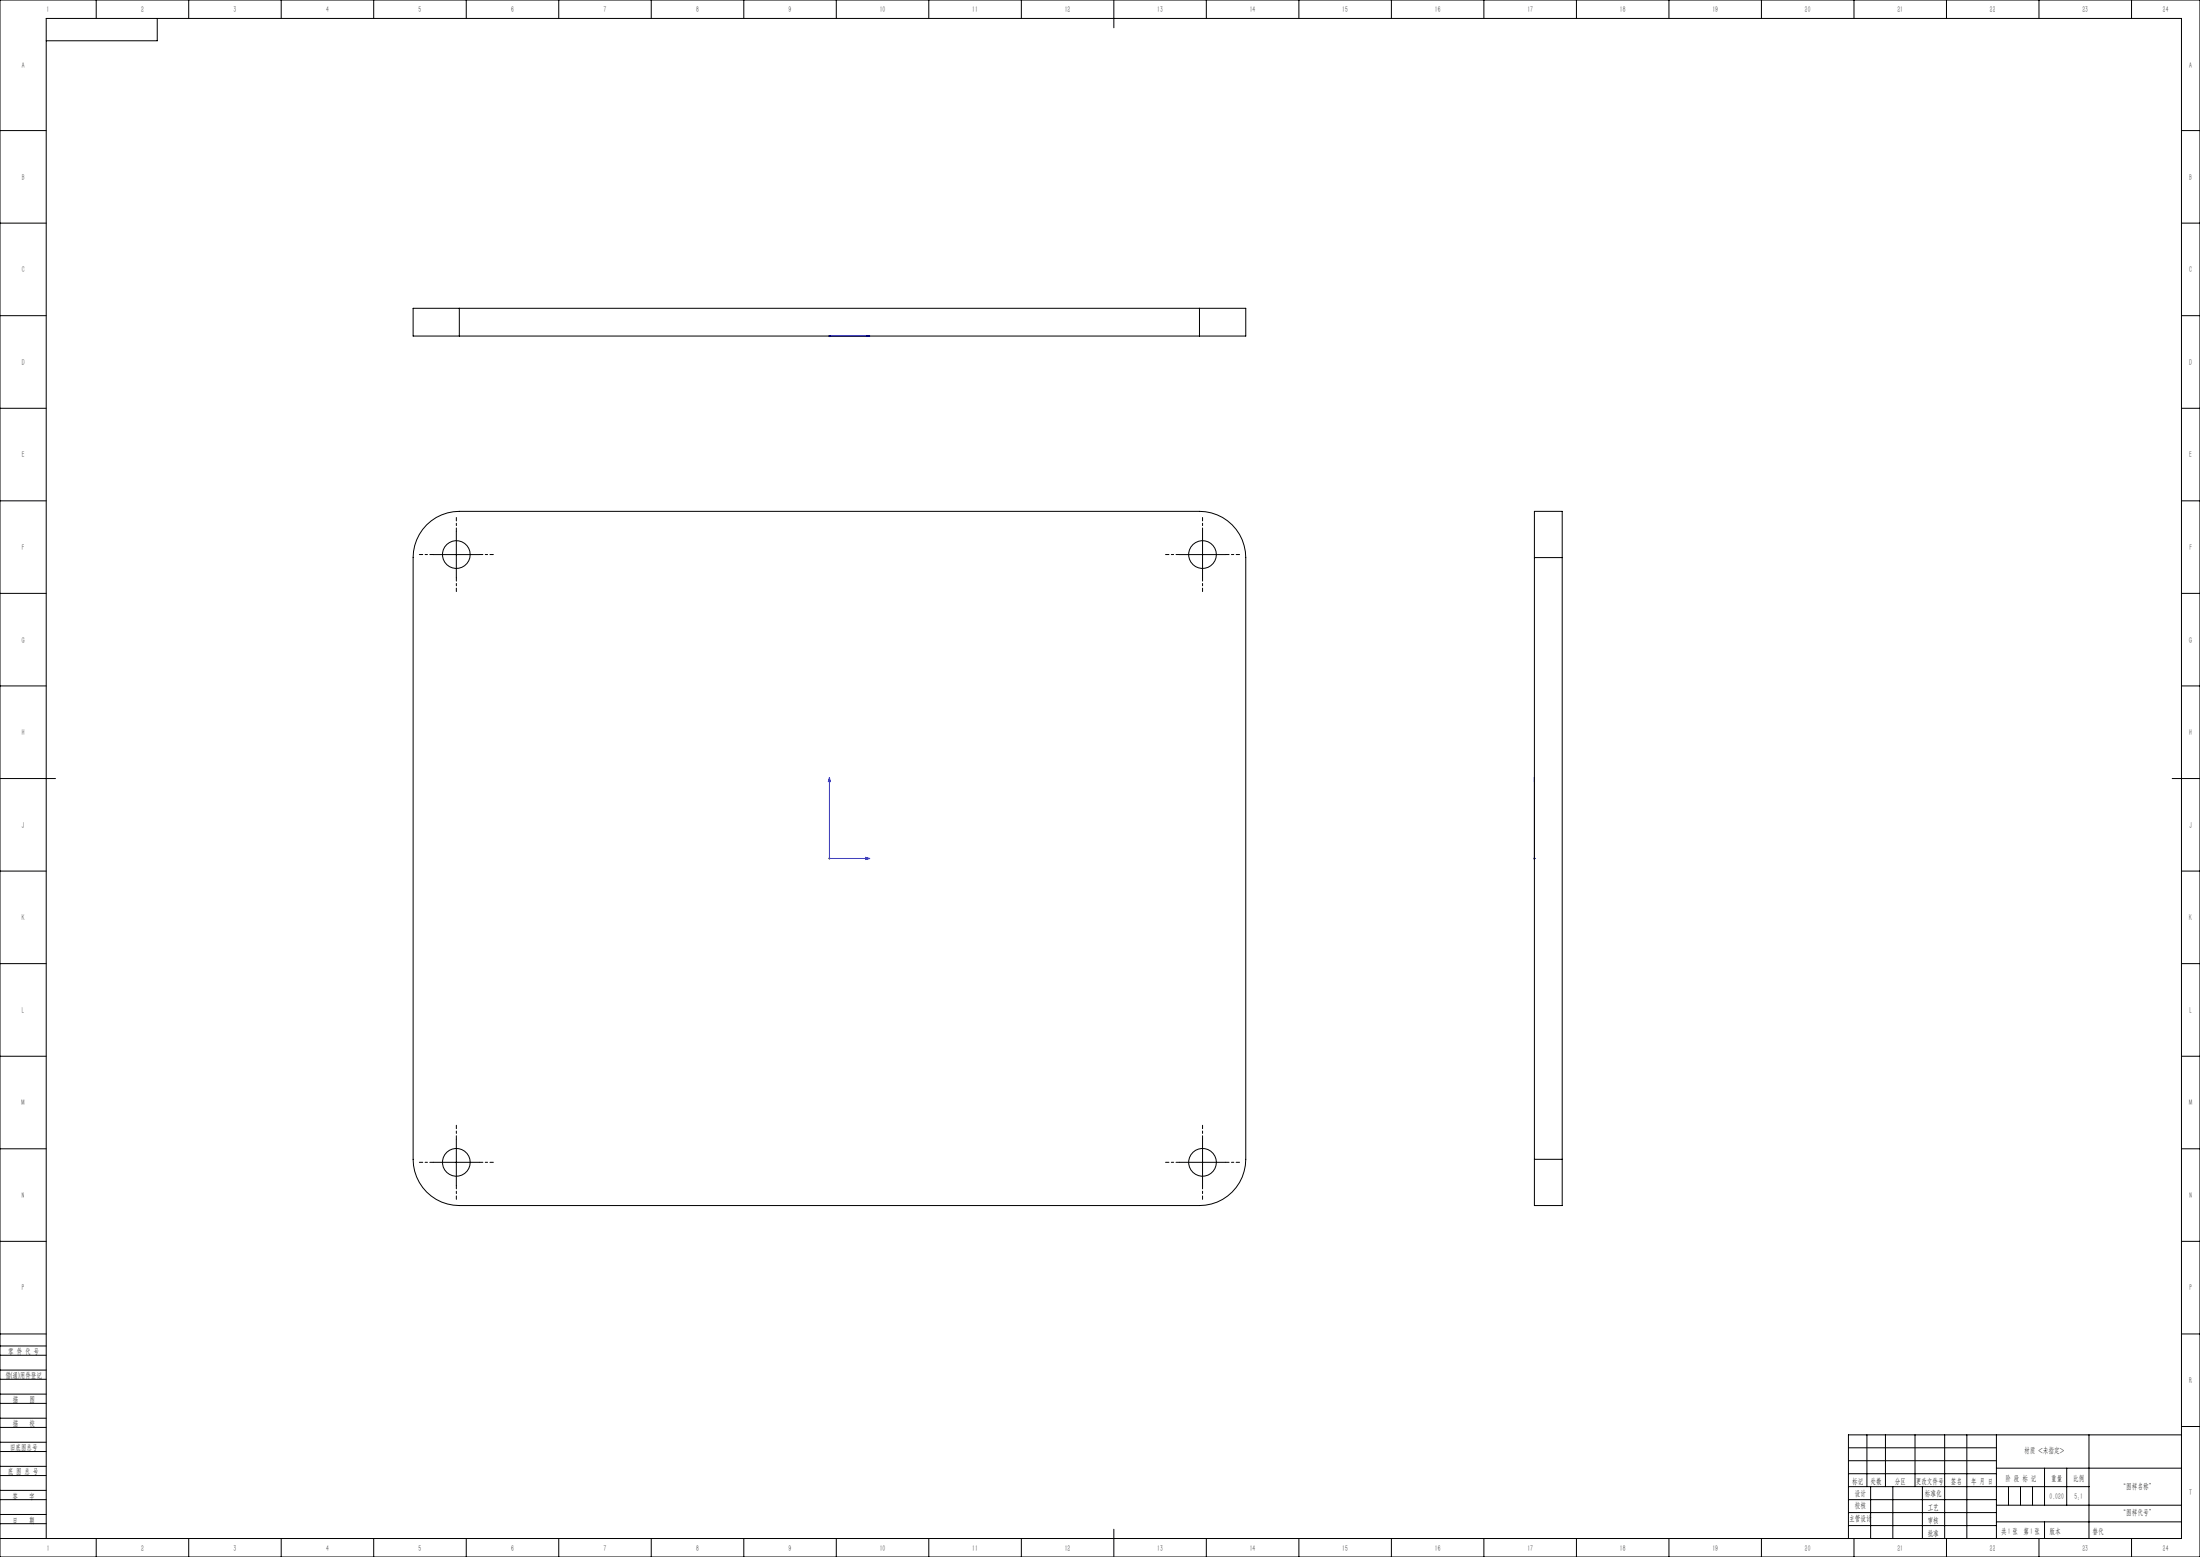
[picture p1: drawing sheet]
<svg xmlns="http://www.w3.org/2000/svg" width="1189mm" height="841mm" viewBox="0 0 1189 841" stroke-linecap="round" stroke-linejoin="round" font-family="sans-serif">
<path d="M448 182h1zM448 182h.1M448 182h22M470 182h-2h2M448 420v44h22M448 420l1 2h-1zM829 420v2v-2M829 420v44M468 463l2 1h-2zM829 463v1zM829 464h.1" fill="none" stroke="#00f" stroke-width=".54"/>
<path d="M448 182h1M448 181l1 1M448 181v1M449 181l-1 1M448 464h1M448 463l1 1M448 463v1M449 463l-1 1M829 464h1M829 463l1 1M829 463v1M830 463l-1 1" fill="none" stroke="#808080" stroke-width=".54"/>
<g fill="none" stroke="#000" stroke-width=".54" stroke-dasharray="30.5 1.3 1.3 1.3" stroke-dashoffset="28.6">
<path d="M234 300h-7M247 287v-7M259 300h8M637 300h-7M650 287v-7M662 300h8M247 312v8M650 312v8M247 615v-7M650 615v-7M234 628h-7M259 628h8"/>
<path d="M637 628h-7M662 628h8M247 640v8M650 640v8"/>
</g>
<g fill="none" stroke="#000" stroke-width=".54">
<path d="M0 0h1189v841h-1189zM52 0v10M85 10v12h-60M102 0v10M152 0v10M202 0v10M252 0v10M302 0v10M352 0v10M402 0v10M452 0v10M502 0v10"/>
<path d="M552 0v10M602 0v15M652 0v10M702 0v10M752 0v10M802 0v10M852 0v10M902 0v10M952 0v10M1002 0v10M1052 0v10M1102 0v10"/>
<path d="M1152 0v10M0 71h25M1179 71h10M0 121h25M1179 121h10M0 171h25M1179 171h10M0 221h25M1179 221h10M0 271h25M1179 271h10M234 300h25"/>
<path d="M247 287v25M637 300h25M650 287v25M0 321h25M1179 321h10M0 371h25M1179 371h10M0 421h30M1174 421h15M0 471h25M1179 471h10M0 521h25"/>
<path d="M1179 521h10M0 571h25M1179 571h10M247 615v25M650 615v25M0 621h25M234 628h25M637 628h25M1179 621h10M0 671h25M1179 671h10M0 732h25"/>
<path d="M0 727h25M0 721h25M1179 721h10M0 745h25M0 740h25M0 758h25M0 753h25M0 771h25M0 766h25M0 779h25M1009 775v28M1019 775v28"/>
<path d="M1035 775v28M1051 775v56M1063 775v56M1079 775v56M1129 775v56M1179 771h10M1179 775h-180v56M0 784h25M0 797h25M0 792h25M999 782h80M999 789h80"/>
<path d="M999 796h80M1079 793h100M1105 793v20M1117 793v20M0 810h25M0 805h25M0 818h25M999 810h80M999 803h130M999 817h80M1011 803v28M1023 803v28"/>
<path d="M1039 803v28M1079 813h100M1085 803v10M1092 803v10M1098 803v10M0 823h25M0 831h1179v-821h-1154v821M52 831v10M102 831v10M152 831v10M202 831v10M252 831v10"/>
<path d="M302 831v10M352 831v10M402 831v10M452 831v10M502 831v10M552 831v10M602 826v15M652 831v10M702 831v10M752 831v10M802 831v10M852 831v10"/>
<path d="M902 831v10M952 831v10M999 824h80M1002 831v10M1052 831v10M1079 822h100M1102 831v10M1105 822v9M1152 831v10"/>
</g>
<path d="M468 463l2 1h-2zM448 420l1 2h-1zM468 182h2zM448 182h1zM829 463v1zM829 420v2z" fill="#00f"/>
<g fill="none" stroke="#000" stroke-width=".54">
<path d="M248 167h-25v15h25M248 167v15M248 167h400M648 167h25v15h-25M648 167v15M248 182h400M231 284a25 25 0 0 1 17-8h400a25 25 0 0 1 25 25v325a25 25 0 0 1-25 25h-400a25 25 0 0 1-25-25v-325a25 25 0 0 1 8-17zM829 301v-25h15v25M829 301h15M829 301v325M844 301v325M829 626v25h15v-25"/>
<path d="M829 626h15"/>
<circle cx="247" cy="300" r="7"/>
<circle cx="650" cy="300" r="7"/>
<circle cx="247" cy="628" r="7"/>
<circle cx="650" cy="628" r="7"/>
</g>
<g font-size="4.4">
<text x="25" y="7">1</text>
<text x="76" y="7">2</text>
<text x="126" y="7">3</text>
<text x="176" y="7">4</text>
<text x="226" y="7">5</text>
<text x="276" y="7">6</text>
<text x="326" y="7">7</text>
<text x="376" y="7">8</text>
<text x="426" y="7">9</text>
<text x="475" y="7">10</text>
<text x="525" y="7">11</text>
<text x="575" y="7">12</text>
<text x="625" y="7">13</text>
<text x="675" y="7">14</text>
<text x="725" y="7">15</text>
<text x="775" y="7">16</text>
<text x="825" y="7">17</text>
<text x="875" y="7">18</text>
<text x="925" y="7">19</text>
<text x="975" y="7">20</text>
<text x="1025" y="7">21</text>
<text x="1075" y="7">22</text>
<text x="1125" y="7">23</text>
<text x="1169" y="7">24</text>
<text x="12" y="37">A</text>
<text x="1183" y="37">A</text>
<text x="12" y="97">B</text>
<text x="1183" y="97">B</text>
<text x="12" y="147">C</text>
<text x="1183" y="147">C</text>
<text x="12" y="197">D</text>
<text x="1183" y="197">D</text>
<text x="12" y="247">E</text>
<text x="1183" y="247">E</text>
<text x="12" y="297">F</text>
<text x="1183" y="297">F</text>
<text x="12" y="347">G</text>
<text x="1183" y="347">G</text>
<text x="12" y="397">H</text>
<text x="1183" y="397">H</text>
<text x="12" y="447">J</text>
<text x="1183" y="447">J</text>
<text x="12" y="497">K</text>
<text x="1183" y="497">K</text>
<text x="12" y="547">L</text>
<text x="1183" y="547">L</text>
<text x="12" y="597">M</text>
<text x="1183" y="597">M</text>
<text x="12" y="647">N</text>
<text x="1183" y="647">N</text>
<text x="12" y="697">P</text>
<text x="1183" y="697">P</text>
<text x="4" y="731">零 件 代 号</text>
<text x="3" y="744">借(通)用件登记</text>
<text x="1183" y="747">R</text>
<text x="7" y="757">描</text>
<text x="16" y="757">图</text>
<text x="7" y="771">描</text>
<text x="16" y="771">校</text>
<text x="5" y="783">旧底图总号</text>
<text x="1094" y="785">材质 &lt;未指定&gt;</text>
<text x="4" y="796">底 图 总 号</text>
<text x="1001" y="801">标记</text>
<text x="1011" y="801">处数</text>
<text x="1024" y="801">分区</text>
<text x="1035" y="801">更改文件号</text>
<text x="1054" y="801">签名</text>
<text x="1065" y="801">年 月 日</text>
<text x="1084" y="800">阶 段 标 记</text>
<text x="1109" y="800">重量</text>
<text x="1120" y="800">比例</text>
<text x="7" y="809">签</text>
<text x="16" y="809">字</text>
<text x="1002" y="808">设计</text>
<text x="1040" y="808">标准化</text>
<text x="1108" y="809">0.020</text>
<text x="1146" y="804">“图样名称”</text>
<text x="1183" y="807">T</text>
<text x="1002" y="815">校核</text>
<text x="1042" y="815">工艺</text>
<text x="999" y="822">主管设计</text>
<text x="1146" y="818">“图样代号”</text>
<text x="7" y="822">日</text>
<text x="16" y="822">期</text>
<text x="1042" y="822">审核</text>
<text x="1042" y="829">批准</text>
<text x="1082" y="828">共 张 第 张</text>
<text x="1085" y="828">1</text>
<text x="1097" y="828">1</text>
<text x="1108" y="828">版本</text>
<text x="25" y="838">1</text>
<text x="76" y="838">2</text>
<text x="126" y="838">3</text>
<text x="176" y="838">4</text>
<text x="226" y="838">5</text>
<text x="276" y="838">6</text>
<text x="326" y="838">7</text>
<text x="376" y="838">8</text>
<text x="426" y="838">9</text>
<text x="475" y="838">10</text>
<text x="525" y="838">11</text>
<text x="575" y="838">12</text>
<text x="625" y="838">13</text>
<text x="675" y="838">14</text>
<text x="725" y="838">15</text>
<text x="775" y="838">16</text>
<text x="825" y="838">17</text>
<text x="875" y="838">18</text>
<text x="925" y="838">19</text>
<text x="975" y="838">20</text>
<text x="1025" y="838">21</text>
<text x="1075" y="838">22</text>
<text x="1125" y="838">23</text>
<text x="1169" y="838">24</text>
</g>
<g font-size="4.4" fill="#0a0605">
<text x="1121" y="809">5:1</text>
<text x="1131" y="828">替代</text>
</g>
</svg>
